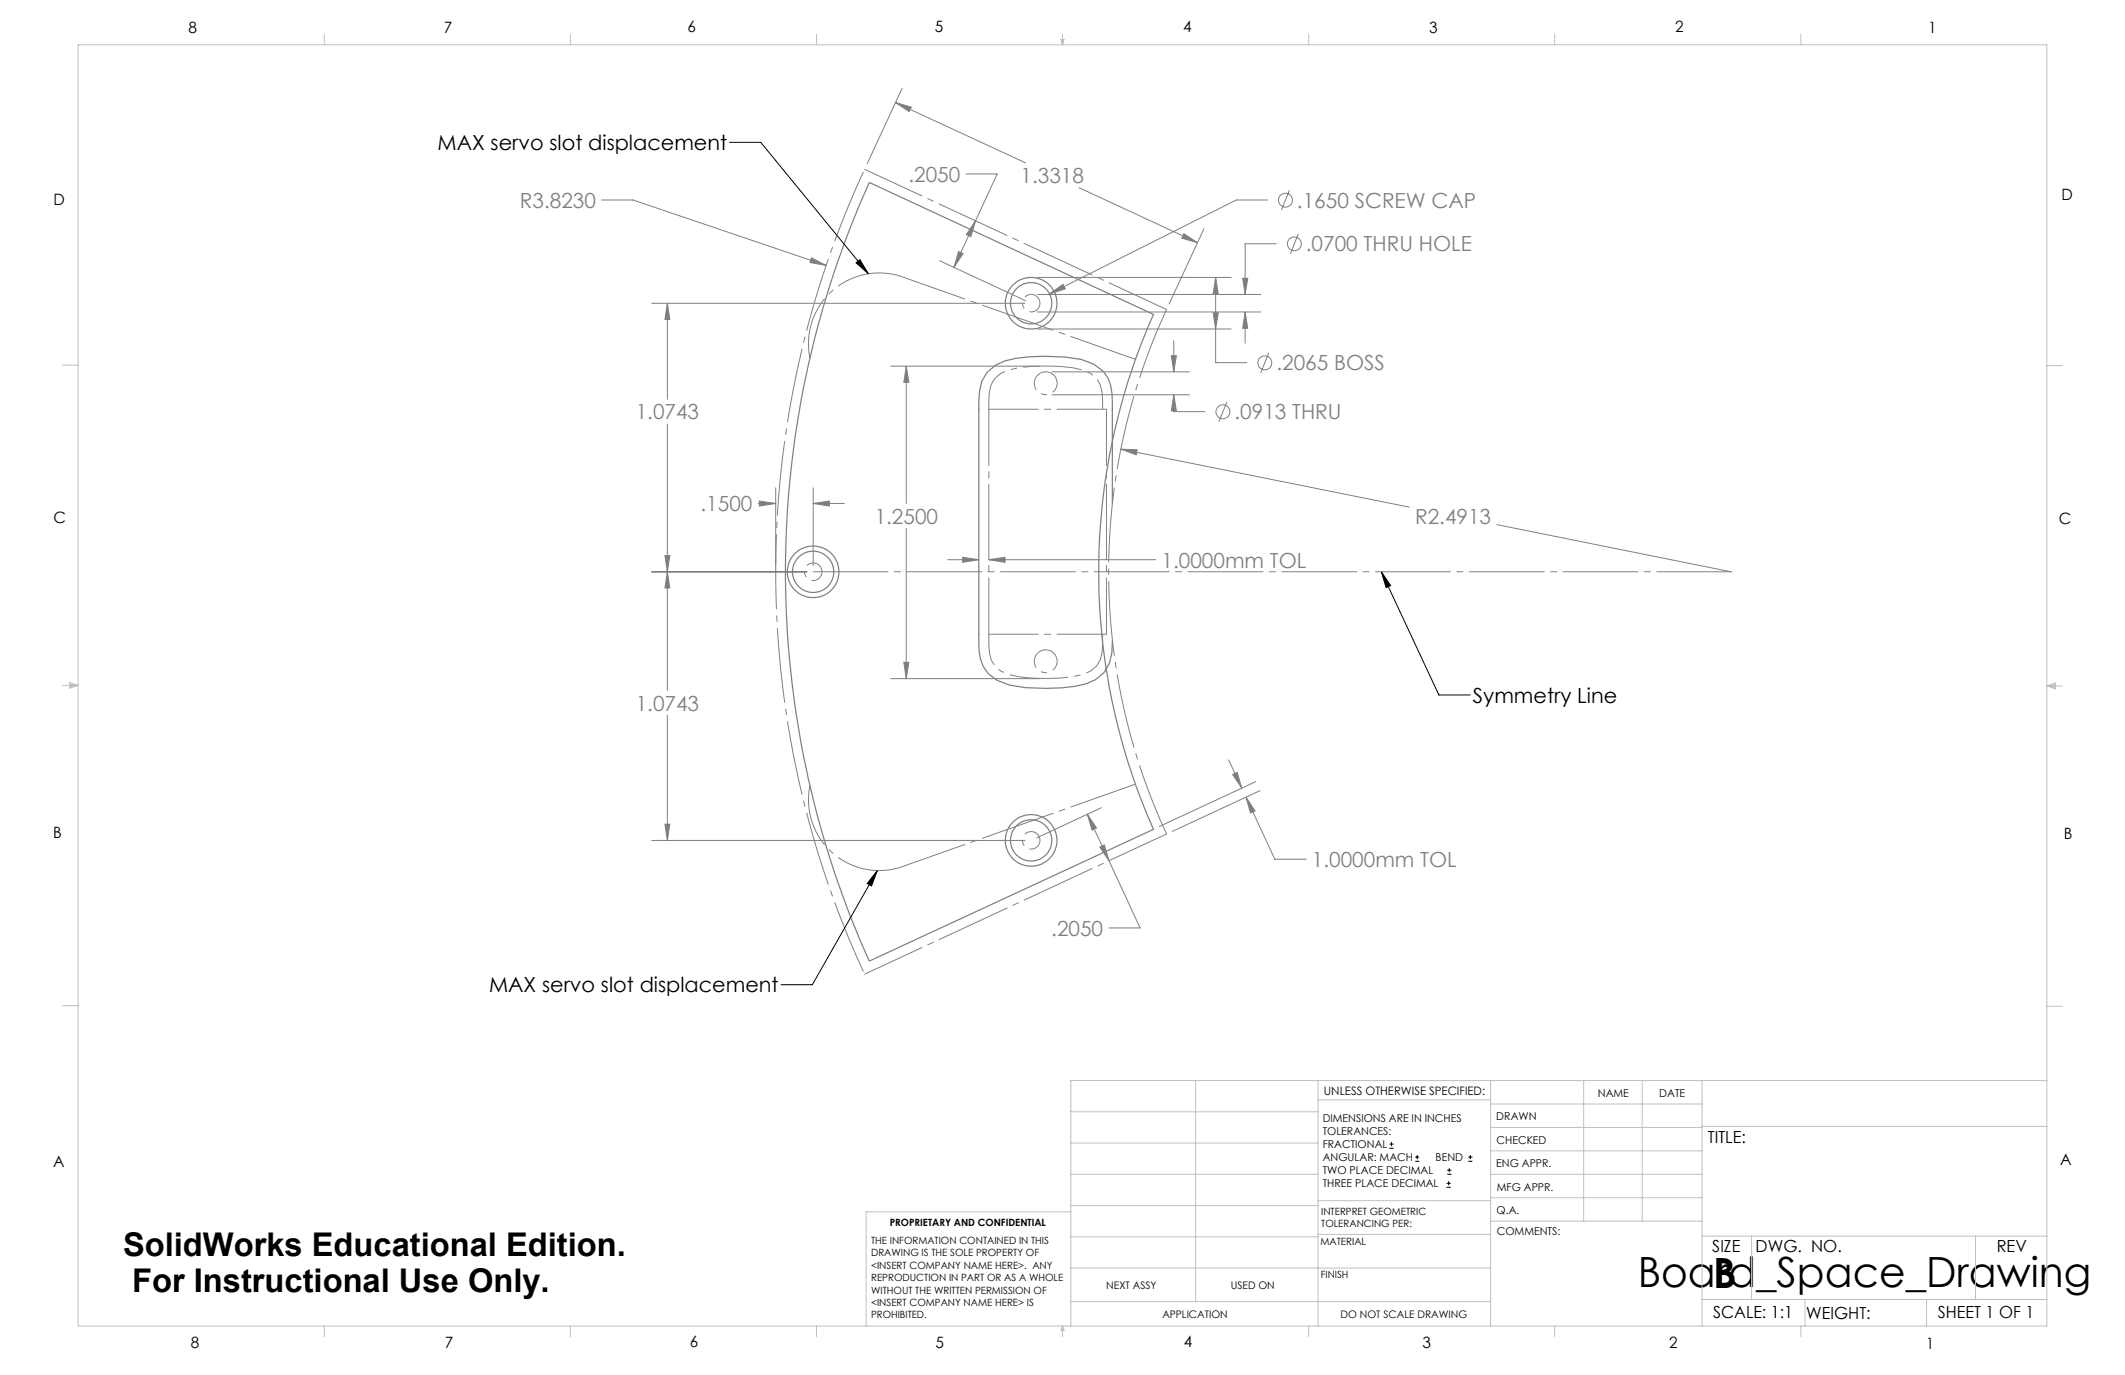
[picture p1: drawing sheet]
<svg xmlns="http://www.w3.org/2000/svg" width="432mm" height="279mm" viewBox="0 0 432 279" stroke-linecap="round" stroke-linejoin="round" font-family="sans-serif">
<g fill="none" stroke="#808080" stroke-width=".2">
<path d="M183.3 18l-7.1 15.3M182 20.8l26.4 12.3M182 20.8l3.2 1-.5 .9zM196.3 35.3h6.3l-8.7 19M219.3 38.1l24 11.2M262 38.7l-1.6 4M122.3 40.6h6.3l39.3 13.3M164.9 52.4l3 1.5-3.3-.6zM191 53l17.4 8.1M194.8 51.1l.9 .4-1.8 2.8zM198.2 44.9l-.9 3.2-.9-.4zM210.8 56.4h39.4"/>
<path d="M210.8 59.8h45.4M213.3 59.7l2.7-1.9 .5 .9zM240.6 47.5l2.7 1.8-3.2-.9zM244.7 46.5l-7.1 15.3M247 56.4v17.3h6.4M247 56.4l.5 3.3h-1zM252.5 56.6h1l-.5 3.2zM257.6 40.6h-6.4l-37.9 19.1M259.4 49.5h-6.4v10.3M263.8 47.5l-1.6 4.1M132.4 61.6h75.8M135.6 61.6v19.5"/>
<path d="M135.6 61.6l.5 3.3h-1zM181 74.4h30.2M184.1 74.4v27.9M184.2 74.4l.5 3.3h-1zM210.8 66.9h39.4M210.8 63.4h45.4M213.7 75.6h28M238 72.3h1l-.5 3.3zM238.5 69.2v6.4M246.5 63.6h1l-.5 3.3zM253 63.4v6.3M253 63.4l.5 3.3h-1z"/>
<path d="M257.8 71.7l-1.6 4M135.6 86.2v54.1M157.6 99.1v15.8M165.2 99.1v15.8M213.7 80.2h28M227.8 91.3l58.5 11.7M227.8 91.3l3.3 .1-.2 1zM238.5 80.2v3.4h6.4M238.5 80.2l.5 3.3h-1zM249.3 81.7l-1.6 4M132.4 116.2h31.6M135.1 112.9h1l-.5 3.3z"/>
<path d="M135.6 116.2l.5 3.3h-1zM154.1 102.3h3.5M154.3 101.8l3.3 .5-3.3 .5zM165.2 102.3h6.4M165.2 102.3l3.3-.5v1zM184.1 107.4v30.5M192.5 113.7h6.4M195.6 113.2l3.3 .5-3.3 .6zM200.9 113.7h33.9M200.9 113.7l3.3-.5v1.1zM304.2 106.6l47.6 9.6M181 137.9h30.2"/>
<path d="M183.7 134.6h1l-.5 3.3zM135.6 145.3v25.5M249.7 154.4l2.6 5.8M250.5 157.4l.9-.4 .9 3.2zM255.2 158.8l-19.7 9.2M132.4 170.8h75.8M135.1 167.5h1l-.5 3.3zM220.9 165.5l10.8 23.1h-6.4M220.9 165.5l1.9 2.7-.9 .5zM223.5 172.1l.9-.4 1 3.2zM223.8 164.1l-13.1 6.2M253.2 162l5.8 12.6h6.4"/>
<path d="M253.2 162l1.8 2.8-.9 .4zM256 160.7l-17.8 8.2"/>
<circle cx="261.2" cy="40.7" r="1.41"/>
<circle cx="263" cy="49.6" r="1.41"/>
<circle cx="257" cy="73.7" r="1.4"/>
<circle cx="248.5" cy="83.7" r="1.42"/>
</g>
<g fill="none" stroke="#000" stroke-width=".2">
<path d="M148.2 28.9h6.4l21.9 26.7M174 53.4l.7-.6 1.8 2.8zM280.7 116.2l11.7 25h6.3M280.7 116.2l1.9 2.8-.9 .4zM178.3 176.9l-13.2 23.2h-6.4M178.3 176.9l-1.2 3.1-.9-.5zM282.3 233.3h.9M282.3 232.5h.9M282.8 232.1v.8M287.6 236h.8M287.6 235.1h.8M288 234.7v.8"/>
<path d="M294.1 238.6h.8M294.1 237.8h.8M294.5 237.4v.8M298.3 236h.9M298.3 235.1h.9M298.8 234.7v.8M293.9 241.3h.9M293.9 240.5h.9M294.4 240v.8"/>
</g>
<g fill="none" stroke="#808080" stroke-width=".25">
<path d="M176.6 37.1l57.8 26.8a128.7 128.7 0 0 0 0 104.6l-57.8 26.8a192.1 192.1 0 0 1 0-158.2zM226 102.3v-20.8a8.7 8.7 0 0 0-1.8-6l-1.9-1.5-2.5-.9a38.1 38.1 0 0 0-15.6 .2 6.8 6.8 0 0 0-5.2 6.3l-.1 1.9v49.3a8.7 8.7 0 0 0 1.9 6l1.8 1.5 2.5 .9a38.3 38.3 0 0 0 15.7-.3 6.9 6.9 0 0 0 5.1-6.2l.1-2.6"/>
<circle cx="209.5" cy="61.6" r="5.2"/>
<circle cx="209.5" cy="61.6" r="4.2"/>
<circle cx="165.2" cy="116.2" r="4.2"/>
<circle cx="165.2" cy="116.2" r="5.3"/>
<circle cx="209.5" cy="170.8" r="5.2"/>
<circle cx="209.5" cy="170.8" r="4.2"/>
</g>
<path d="M212.5 74.4a19.4 19.4 0 0 1 9.1 1.5l1.1 .9 .9 1.3 .3 1.6 .1 1.8M200.9 81.5l.1-1.7a4.9 4.9 0 0 1 3.8-4.6l2-.4 2.5-.3 3.2-.1M212.5 137.9a19.4 19.4 0 0 1-9.1-1.5l-1.2-.9-.8-1.4-.4-1.5-.1-1.8M224 130.8l-.1 1.7a4.9 4.9 0 0 1-3.8 4.5l-1.9 .5-2.6 .3-3.1 .1" fill="none" stroke="#808080" stroke-width=".2" stroke-dasharray="15.2 1.3 1.3 1.3" stroke-dashoffset="7.9" stroke-linecap="butt"/>
<path d="M237 169.5a126.6 126.6 0 0 1 0-106.6" fill="none" stroke="#808080" stroke-width=".2" stroke-dasharray="15.2 1.3 1.3 1.3" stroke-dashoffset=".2" stroke-linecap="butt"/>
<path d="M214.7 77.2a2.32 2.32 0 0 0-3.9-1 2.32 2.32 0 0 0 1 3.9 2.32 2.32 0 0 0 3-2.7l-.1-.2M214.7 133.7a2.32 2.32 0 0 0-3.9-1 2.32 2.32 0 0 0 1 3.9 2.32 2.32 0 0 0 3-2.7l-.1-.2" fill="none" stroke="#808080" stroke-width=".2" stroke-dasharray="15.2 1.3 1.3 1.3" stroke-dashoffset="7.3" stroke-linecap="butt"/>
<path d="M211.2 61.1a1.78 1.78 0 0 0-2.9-.8 1.78 1.78 0 0 0 .7 3 1.78 1.78 0 0 0 2.3-2l-.1-.2M166.9 115.7a1.78 1.78 0 0 0-2.9-.8 1.78 1.78 0 0 0 .7 3 1.78 1.78 0 0 0 2.3-2.1l-.1-.1M211.2 170.2a1.78 1.78 0 0 0-2.9-.7 1.78 1.78 0 0 0 .7 3 1.78 1.78 0 0 0 2.3-2.1l-.1-.2" fill="none" stroke="#808080" stroke-width=".2" stroke-dasharray="15.2 1.3 1.3 1.3" stroke-dashoffset="11.6" stroke-linecap="butt"/>
<path d="M164.6 72.8a14.4 14.4 0 0 1 18-16.8M164.6 159.6a14.4 14.4 0 0 0 18 16.8" fill="none" stroke="#808080" stroke-width=".2" stroke-dasharray="15.2 1.3 1.3 1.3" stroke-dashoffset="2.4" stroke-linecap="butt"/>
<path d="M182.6 56l.3 .1M182.6 176.4l.3-.1" fill="none" stroke="#808080" stroke-width=".2" stroke-dasharray="15.2 1.3 1.3 1.3" stroke-linecap="butt"/>
<path d="M175.7 34.4a194.2 194.2 0 0 0 0 163.6" fill="none" stroke="#808080" stroke-width=".2" stroke-dasharray="15.2 1.3 1.3 1.3" stroke-dashoffset="-.6" stroke-linecap="butt"/>
<g fill="none" stroke="#c0c0c0" stroke-width=".2">
<path d="M15.9 9.1h400v260.4h-400zM65.9 6.9v2.2M115.9 6.9v2.2M165.9 6.9v2.2M215.6 8h.6l-.3 1.1zM215.7 8l.2 1.1M215.9 6.9v2.2M216 8l-.1 1.1M265.9 6.9v2.2M315.9 6.9v2.2M365.9 6.9v2.2M12.7 74.2h3.2"/>
<path d="M415.9 74.3h3.2M12.7 139.3h3.2M14.2 139.1l1.7 .2M14.2 138.7l1.7 .6-1.7 .5zM15.9 139.3l-1.7 .3M415.9 139.4h3.2M415.9 139.4l1.8-.6v1.2zM415.9 139.4l1.8 .3M417.7 139.2l-1.8 .2M12.7 204.4h3.2M243 219.6v44.9M267.8 219.6v49.9"/>
<path d="M302.9 219.6v49.9M321.8 219.6v28.5M333.7 219.6v28.5M345.9 219.6v49.9M415.9 204.5h3.2M415.9 219.6h-198.3v49.9M217.6 238.6h50.2M217.6 232.3h50.2M217.6 225.9h50.2M267.8 223.5h35.1M302.9 233.9h43M302.9 229.1h43"/>
<path d="M302.9 224.3h43M302.9 238.6h43M345.9 228.9h70M217.6 257.7h85.3M217.6 251.3h50.2M217.6 245h50.2M217.6 246.2h-41.6v23.3M267.8 250.8h35.1M267.8 244h35.1M302.9 248.1h43M302.9 243.4h43M345.9 251.2h70"/>
<path d="M355.9 251.2v12.9M401.4 251.2v12.9M65.9 269.5v2.1M115.9 269.5v2.1M165.9 269.5v2.1M215.9 269.5v2.1M215.9 269.5l.3 .8h-.6zM217.6 264.5h85.3M265.9 269.5v2.1M315.9 269.5v2.1M345.9 264.1h70M365.9 269.5v2.1"/>
<path d="M366.8 264.1v5.4M391.5 264.1v5.4"/>
</g>
<path d="M224.8 83.2h-23.9M200.9 128.9h23.9" fill="none" stroke="#808080" stroke-width=".2" stroke-dasharray="15.2 1.3 1.3 1.3" stroke-dashoffset="5.2"/>
<path d="M200.9 83.2v45.7M224.8 128.9v-45.7" fill="none" stroke="#808080" stroke-width=".2" stroke-dasharray="15.2 1.3 1.3 1.3" stroke-dashoffset="3.8"/>
<path d="M200.9 81.5v1.7M224 81.5v1.7M200.9 130.8v-1.9M224 130.8v-1.9" fill="none" stroke="#808080" stroke-width=".2" stroke-dasharray="15.2 1.3 1.3 1.3"/>
<path d="M182.9 56.1l47.8 16.9M182.9 176.3l47.8-17" fill="none" stroke="#808080" stroke-width=".2" stroke-dasharray="15.2 1.3 1.3 1.3" stroke-dashoffset="1.3"/>
<path d="M351.8 116.2h-186.6" fill="none" stroke="#808080" stroke-width=".2" stroke-dasharray="15.2 1.3 1.3 1.3" stroke-dashoffset=".1"/>
<path d="M237 62.9l-61.3-28.5M175.7 198l61.3-28.5" fill="none" stroke="#808080" stroke-width=".2" stroke-dasharray="15.2 1.3 1.3 1.3" stroke-dashoffset="2.4"/>
<path d="M247 56.4l.5 3.3h-1zM246.5 63.6h1l-.5 3.3zM252.5 56.6h1l-.5 3.2zM253 63.4l.5 3.3h-1zM238 72.3h1l-.5 3.3zM238.5 80.2l.5 3.3h-1zM184.2 74.4l.5 3.3h-1zM183.7 134.6h1l-.5 3.3zM200.9 113.7l3.3-.5v1.1zM195.6 113.2l3.3 .5-3.3 .6zM240.6 47.5l2.7 1.8-3.2-.9zM182 20.8l3.2 1-.5 .9zM164.9 52.4l-.3 .9 3.3 .6zM227.8 91.3l3.1 1.1 .2-1zM135.1 167.5h1l-.5 3.3zM135.6 116.2l.5 3.3h-1zM165.2 102.3l3.3-.5v1zM154.3 101.8l3.3 .5-3.3 .5zM223.5 172.1l.9-.4 1 3.2zM220.9 165.5l1.9 2.7-.9 .5zM194.8 51.1l.9 .4-1.8 2.8zM198.2 44.9l-.9 3.2-.9-.4zM135.6 61.6l.5 3.3h-1zM135.1 112.9h1l-.5 3.3zM213.3 59.7l3.2-1-.5-.9zM253.2 162l1.8 2.8-.9 .4zM250.5 157.4l.9-.4 .9 3.2z" fill="#808080"/>
<path d="M280.7 116.2l1.9 2.8-.9 .4zM178.3 176.9l-1.2 3.1-.9-.5zM174 53.4l.7-.6 1.8 2.8z" fill="#000"/>
<g font-size="8.5">
<text x="332.8" y="261.6">Board_Space_Drawing</text>
<text x="348.1" y="261.8">B</text>
</g>
<g font-size="6.6">
<text x="25" y="255.3">SolidWorks Educational Edition.</text>
<text x="26.8" y="262.5">For Instructional Use Only.</text>
</g>
<g font-size="4.2">
<text x="88.9" y="30.4">MAX servo slot displacement</text>
<text x="299.3" y="142.8">Symmetry Line</text>
<text x="99.4" y="201.6">MAX servo slot displacement</text>
</g>
<g font-size="4.2" fill="#808080">
<text x="184.6" y="36.9">.2050</text>
<text x="207.4" y="37.2">1.3318</text>
<text x="105.6" y="42.2">R3.8230</text>
<text x="263.5" y="42.2">.1650 SCREW CAP</text>
<text x="265.4" y="51.1">.0700 THRU HOLE</text>
<text x="259.4" y="75.3">.2065 BOSS</text>
<text x="129.2" y="85.2">1.0743</text>
<text x="250.8" y="85.2">.0913 THRU</text>
<text x="142.4" y="103.9">.1500</text>
<text x="177.7" y="106.4">1.2500</text>
<text x="287.5" y="106.4">R2.4913</text>
<text x="236" y="115.3">1.0000mm TOL</text>
<text x="129.2" y="144.4">1.0743</text>
<text x="266.6" y="176.2">1.0000mm TOL</text>
<text x="213.6" y="190.1">.2050</text>
</g>
<g font-size="3.4">
<text x="347.1" y="232.3">TITLE:</text>
<text x="347.9" y="254.3">SIZE</text>
<text x="356.7" y="254.4">DWG. NO.</text>
<text x="405.7" y="254.5">REV</text>
<text x="348.1" y="267.9">SCALE: 1:1</text>
<text x="367" y="268">WEIGHT:</text>
<text x="393.8" y="267.9">SHEET 1 OF 1</text>
</g>
<g font-size="3.2">
<text x="38.3" y="6.7">8</text>
<text x="90.2" y="6.7">7</text>
<text x="139.7" y="6.5">6</text>
<text x="190" y="6.5">5</text>
<text x="240.4" y="6.5">4</text>
<text x="290.4" y="6.7">3</text>
<text x="340.4" y="6.5">2</text>
<text x="391.9" y="6.7">1</text>
<text x="10.9" y="41.6">D</text>
<text x="418.9" y="40.7">D</text>
<text x="10.9" y="106.3">C</text>
<text x="418.4" y="106.4">C</text>
<text x="10.8" y="170.2">B</text>
<text x="419.4" y="170.6">B</text>
<text x="10.8" y="237.2">A</text>
<text x="418.6" y="236.8">A</text>
<text x="38.8" y="273.8">8</text>
<text x="90.4" y="273.8">7</text>
<text x="140.2" y="273.8">6</text>
<text x="190.1" y="273.9">5</text>
<text x="240.5" y="273.8">4</text>
<text x="289" y="273.9">3</text>
<text x="339.1" y="273.8">2</text>
<text x="391.4" y="274.1">1</text>
</g>
<text font-size="2.4" x="269" y="222.4">UNLESS OTHERWISE SPECIFIED:</text>
<g font-size="2.2">
<text x="268.8" y="228">DIMENSIONS ARE IN INCHES</text>
<text x="304.1" y="227.7">DRAWN</text>
<text x="324.7" y="222.9">NAME</text>
<text x="337.2" y="222.9">DATE</text>
<text x="268.8" y="230.6">TOLERANCES:</text>
<text x="268.8" y="233.3">FRACTIONAL</text>
<text x="304.1" y="232.6">CHECKED</text>
<text x="268.8" y="236">ANGULAR: MACH</text>
<text x="268.8" y="238.6">TWO PLACE DECIMAL</text>
<text x="291.7" y="236">BEND</text>
<text x="304" y="237.2">ENG APPR.</text>
<text x="268.8" y="241.3">THREE PLACE DECIMAL</text>
<text x="304.2" y="241.9">MFG APPR.</text>
<text x="304.1" y="246.7">Q.A.</text>
<text x="304.1" y="250.9">COMMENTS:</text>
</g>
<g font-size="2.1">
<text x="224.8" y="262">NEXT ASSY</text>
<text x="250.1" y="261.9">USED ON</text>
<text x="236.2" y="267.8">APPLICATION</text>
<text x="272.4" y="267.8">DO NOT SCALE DRAWING</text>
</g>
<g font-size="2">
<text x="180.8" y="249.2">PROPRIETARY AND CONFIDENTIAL</text>
<text x="268.5" y="246.8">INTERPRET GEOMETRIC</text>
<text x="268.5" y="249.4">TOLERANCING PER:</text>
<text x="177" y="252.8">THE INFORMATION CONTAINED IN THIS</text>
<text x="177" y="255.3">DRAWING IS THE SOLE PROPERTY OF</text>
<text x="177" y="257.8">&lt;INSERT COMPANY NAME HERE&gt;. ANY</text>
<text x="268.3" y="252.9">MATERIAL</text>
<text x="177" y="260.3">REPRODUCTION IN PART OR AS A WHOLE</text>
<text x="177" y="262.9">WITHOUT THE WRITTEN PERMISSION OF</text>
<text x="268.4" y="259.7">FINISH</text>
<text x="177" y="265.4">&lt;INSERT COMPANY NAME HERE&gt; IS</text>
<text x="177" y="267.9">PROHIBITED.</text>
</g>
</svg>
